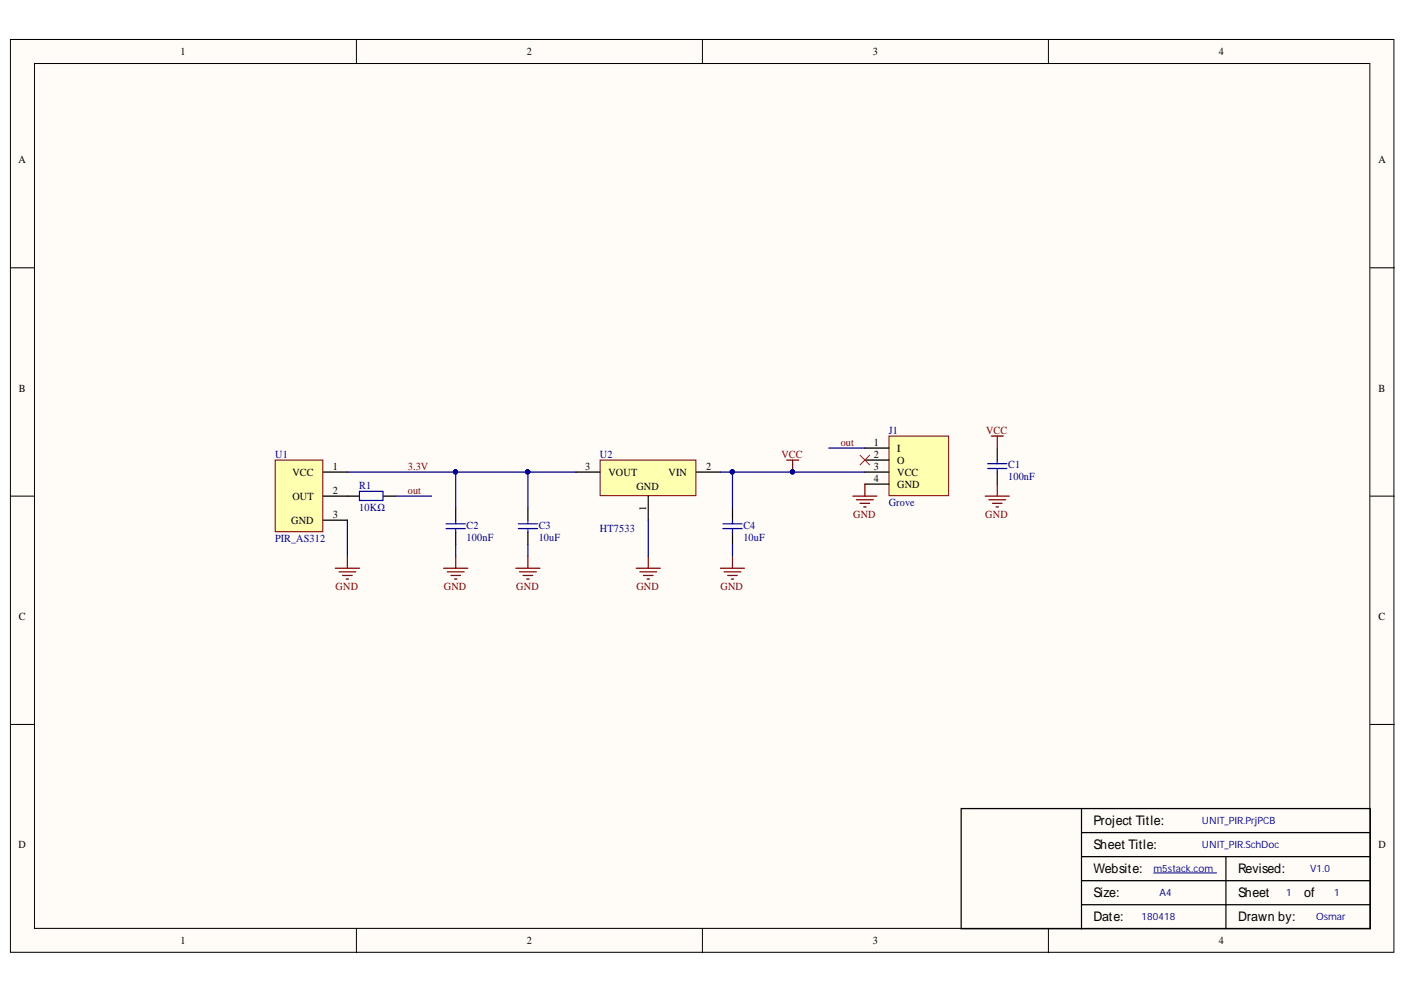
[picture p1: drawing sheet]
<svg xmlns="http://www.w3.org/2000/svg" width="297mm" height="210mm" viewBox="0 0 297 210" stroke-linecap="round" stroke-linejoin="round" font-family="sans-serif">
<g fill="#fffcf8" stroke="#000" stroke-width=".21">
<path d="M2.2 8.3h292.3v193h-292.3z"/>
<path d="M7.3 13.4h282.1v182.8h-282.1z"/>
</g>
<path d="M75.3 8.3v5.1M148.4 8.3v5.1M221.5 8.3v5.1M2.2 56.6h5.1M289.5 56.6h5.1M2.2 104.9h5.1M289.5 104.9h5.1M2.2 153.1h5.1M289.5 153.1h5.1M75.3 196.3v5.1M148.4 196.3v5.1M221.5 196.3v5.1" fill="none" stroke="#000" stroke-width=".21"/>
<path d="M210.7 94.7v2.6M210.7 99.8v2.5M228.5 170.9h-25.4v25.4h25.4M228.5 170.9h61v25.4h-61M228.5 176h61M228.5 170.9v25.4M228.5 191.2h61M228.5 186.2h61M228.5 181.1h61M259 181.1v15.2" fill="none" stroke="#000" stroke-width=".26"/>
<path d="M243.7 184.5h13.3" fill="none" stroke="#000080" stroke-width=".21"/>
<path d="M208.7 98h4M208.7 99h4M210.7 97.3v.7M210.7 99v.8" fill="none" stroke="#00f" stroke-width=".26"/>
<path d="M209.4 92.2h2.6M210.7 92.2v2.5M208.1 104.9h5.1M208.9 105.6h3.6M209.7 106.4h2M210.4 107.2h.5M210.7 102.3v2.6" fill="none" stroke="#800000" stroke-width=".26"/>
<path d="M187.8 92.2h12.6v12.6h-12.6z" fill="#ffffb0" stroke="#800000" stroke-width=".21"/>
<path d="M182.7 99.8h5.1M182.7 97.3h5.1M182.7 94.7h5.1M182.7 102.3h5.1" fill="none" stroke="#000" stroke-width=".26"/>
<path d="M58.1 97.3h10.1v15.1h-10.1z" fill="#ffffb0" stroke="#800000" stroke-width=".21"/>
<path d="M68.3 99.8h5.1M68.3 104.9h5.1M68.3 110h5.1" fill="none" stroke="#000" stroke-width=".26"/>
<path d="M126.8 97.3h20.2v7.5h-20.2z" fill="#ffffb0" stroke="#800000" stroke-width=".21"/>
<path d="M121.7 99.8h5.1M147.1 99.8h5.1M73.4 104.9h2.5M81 104.9h2.6M96.3 107.4v2.6M96.3 112.5v2.5M111.5 107.4v2.6M111.5 112.5v2.5M137 104.9v5.1M154.8 107.4v2.6M154.8 112.5v2.5" fill="none" stroke="#000" stroke-width=".26"/>
<g fill="none" stroke="#800000" stroke-width=".26">
<path d="M166.2 97.3h2.5M167.5 97.3v2.5M73.4 117.6v2.5M96.3 117.6v2.5M111.5 117.6v2.5M137 117.6v2.5M154.8 117.6v2.5M180.2 104.9h5.1M180.9 105.6h3.6M181.7 106.4h2M182.5 107.2h.5M182.7 102.3v2.6"/>
<path d="M70.8 120.1h5.1M71.6 120.9h3.6M72.4 121.6h2M73.1 122.4h.5M93.7 120.1h5.1M94.5 120.9h3.6M95.3 121.6h2M96 122.4h.5M109 120.1h5.1M109.7 120.9h3.6M110.5 121.6h2M111.3 122.4h.5"/>
<path d="M134.4 120.1h5.1M135.2 120.9h3.5M135.9 121.6h2.1M136.7 122.4h.5M152.2 120.1h5.1M153 120.9h3.5M153.7 121.6h2.1M154.5 122.4h.5"/>
</g>
<g fill="none" stroke="#00f" stroke-width=".26">
<path d="M75.9 103.9h5v1.9h-5zM94.2 110.7h4.1M94.2 111.7h4.1M96.3 110v.7M96.3 111.7v.8M109.5 110.7h4.1M109.5 111.7h4.1M111.5 110v.7M111.5 111.7v.8M152.7 110.7h4.1M152.7 111.7h4.1M154.8 110v.7"/>
<path d="M154.8 111.7v.8"/>
</g>
<path d="M181.7 96.2l2 2.1M183.7 96.2l-2 2.1" fill="none" stroke="#f00" stroke-width=".21"/>
<path d="M73.4 99.8h48.3M96.3 99.8v7.6M111.5 99.8v7.6M152.2 99.8h2.6v7.6M154.8 99.8h27.9M175.1 94.7h7.6M73.4 110v7.6M83.6 104.9h7.6M96.3 115v2.6M111.5 115v2.6M137 110v7.6M154.8 115v2.6" fill="none" stroke="#000080" stroke-width=".26"/>
<g fill="#000080" stroke="#000080" stroke-width=".21">
<circle cx="96.2" cy="99.7" r=".46"/>
<circle cx="111.5" cy="99.7" r=".46"/>
<circle cx="154.7" cy="99.7" r=".46"/>
<circle cx="167.4" cy="99.7" r=".46"/>
</g>
<g font-size="2.8">
<text x="231" y="174.4">Project Title:</text>
<text x="231" y="179.5">Sheet Title:</text>
<text x="231" y="184.6">Website:</text>
<text x="261.6" y="184.6">Revised:</text>
<text x="231" y="189.6">Size:</text>
<text x="261.6" y="189.6">Sheet</text>
<text x="275.5" y="189.6">of</text>
<text x="231" y="194.7">Date:</text>
<text x="261.6" y="194.7">Drawn by:</text>
</g>
<g font-size="2.3">
<text x="38.2" y="11.7">1</text>
<text x="111.3" y="11.7">2</text>
<text x="184.4" y="11.7">3</text>
<text x="257.5" y="11.7">4</text>
<text x="3.9" y="34.5">A</text>
<text x="291.3" y="34.5">A</text>
<text x="4" y="82.8">B</text>
<text x="291.3" y="82.8">B</text>
<text x="184.6" y="94.2">1</text>
<text x="189.5" y="95.5">I</text>
<text x="61.8" y="100.5">VCC</text>
<text x="70.3" y="99.3">1</text>
<text x="123.6" y="99.3">3</text>
<text x="128.5" y="100.5">VOUT</text>
<text x="141.2" y="100.5">VIN</text>
<text x="149.2" y="99.3">2</text>
<text x="184.6" y="99.3">3</text>
<text x="184.6" y="96.7">2</text>
<text x="184.6" y="101.8">4</text>
<text x="189.5" y="100.5">VCC</text>
<text x="189.5" y="98">O</text>
<text x="61.8" y="105.7">OUT</text>
<text x="70.3" y="104.4">2</text>
<text x="134.5" y="103.7">GND</text>
<text x="189.5" y="103.1">GND</text>
<text x="61.5" y="110.8">GND</text>
<text x="70.3" y="109.5">3</text>
<text x="4" y="131.1">C</text>
<text x="291.3" y="131.1">C</text>
<text x="3.9" y="179.3">D</text>
<text x="291.3" y="179.3">D</text>
<text x="38.2" y="199.6">1</text>
<text x="111.3" y="199.6">2</text>
<text x="184.4" y="199.6">3</text>
<text x="257.5" y="199.6">4</text>
</g>
<g font-size="2.3" fill="#800000">
<text x="177.6" y="94.2">out</text>
<text x="208.3" y="91.7">VCC</text>
<text x="86.1" y="99.3">3.3V</text>
<text x="165.1" y="96.7">VCC</text>
<text x="86.1" y="104.4">out</text>
<text x="180.2" y="109.5">GND</text>
<text x="208.2" y="109.5">GND</text>
<text x="70.9" y="124.7">GND</text>
<text x="93.8" y="124.7">GND</text>
<text x="109.1" y="124.7">GND</text>
<text x="134.5" y="124.7">GND</text>
<text x="152.2" y="124.7">GND</text>
</g>
<g font-size="2.3" fill="#000080">
<text x="187.8" y="91.7">J1</text>
<text x="58.1" y="96.7">U1</text>
<text x="126.8" y="96.7">U2</text>
<text x="213" y="99">C1</text>
<text x="213" y="101.5">100nF</text>
<text x="75.9" y="103.4">R1</text>
<text x="75.9" y="108">10KΩ</text>
<text x="187.8" y="107">Grove</text>
<text x="98.6" y="111.8">C2</text>
<text x="113.8" y="111.8">C3</text>
<text x="126.8" y="112.5">HT7533</text>
<text x="157" y="111.8">C4</text>
<text x="58.1" y="114.6">PIR_AS312</text>
<text x="98.6" y="114.3">100nF</text>
<text x="113.8" y="114.3">10uF</text>
<text x="157" y="114.3">10uF</text>
</g>
<text font-size="2.2" x="136.5" y="108.1" transform="rotate(-90 136.5 108.1)">1</text>
<g font-size="2.1" fill="#000080">
<text x="253.9" y="174.2">UNIT_PIR.PrjPCB</text>
<text x="253.9" y="179.2">UNIT_PIR.SchDoc</text>
<text x="243.7" y="184.3">m5stack.com</text>
<text x="276.8" y="184.3">V1.0</text>
<text x="245" y="189.4">A4</text>
<text x="271.7" y="189.4">1</text>
<text x="281.9" y="189.4">1</text>
<text x="241.2" y="194.5">180418</text>
<text x="278.1" y="194.5">Osmar</text>
</g>
</svg>
